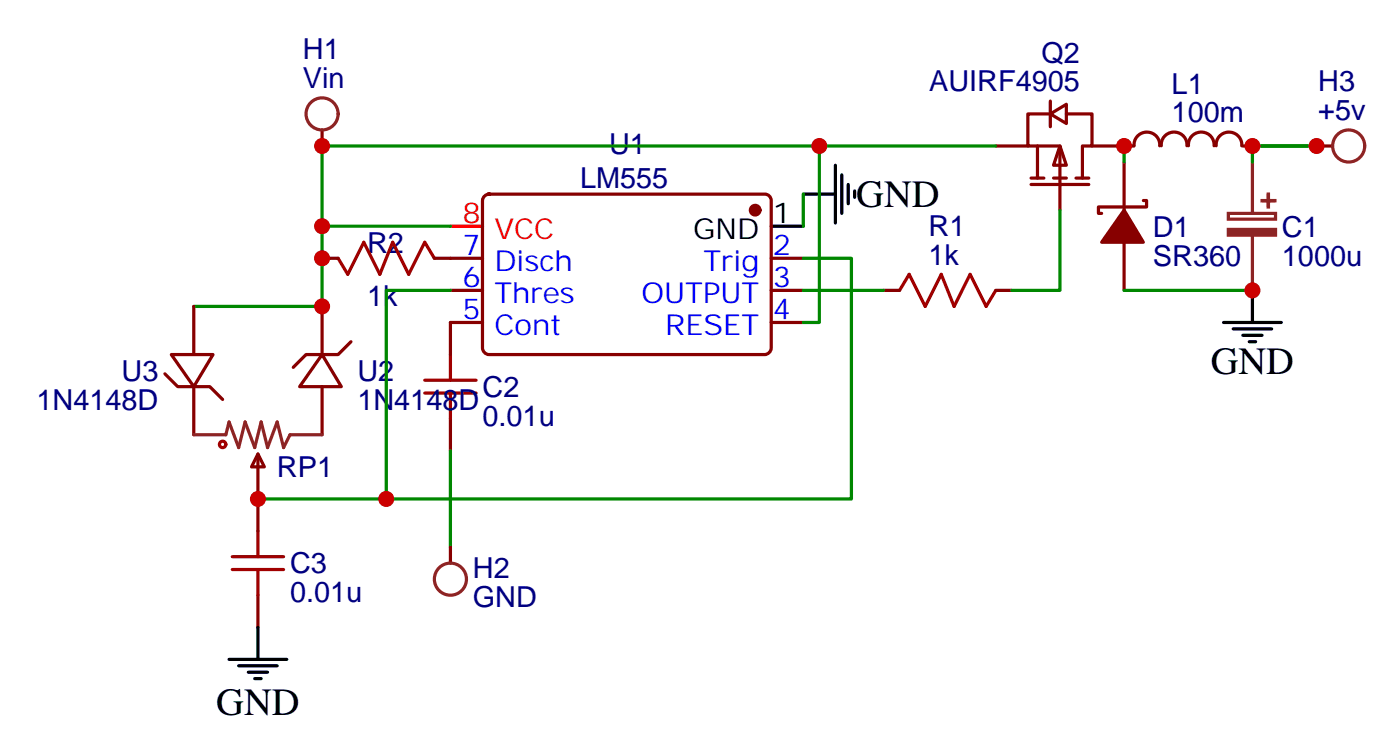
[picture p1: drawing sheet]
<svg xmlns="http://www.w3.org/2000/svg" width="154mm" height="83mm" viewBox="0 0 154 83" stroke-linecap="round" stroke-linejoin="round" font-family="sans-serif">
<path d="M49.5 24.9h3.6" fill="none" stroke="#f00" stroke-width=".35"/>
<path d="M49.5 28.4h3.6M49.5 31.9h3.6M49.5 35.5h3.6M53.3 21.5l.5-.2h30.3a.71 .71 0 0 1 .7 .7v16.3a.76 .76 0 0 1-.7 .7h-30.3a.76 .76 0 0 1-.7-.7v-16.3zM84.8 28.4h3.5M84.8 31.9h3.5M84.8 35.5h3.5" fill="none" stroke="#870000" stroke-width=".35"/>
<path d="M84.8 24.9h3.5" fill="none" stroke="#000" stroke-width=".35"/>
<circle cx="83" cy="23.1" r=".53" fill="#870000" stroke="#870000" stroke-width=".35"/>
<g fill="#fff" stroke="#870000" stroke-width=".35">
<path d="M116.6 16.1l.7 2.1h-1.4z"/>
<path d="M115.5 12.5l1.8-1v2.1z"/>
</g>
<g fill="none" stroke="#870000" stroke-width=".35">
<path d="M35.4 14.3v1.8M109.5 16.1h3.5M113.4 19.6h1.4M114.1 16.1v3.5M115.5 12.5h-2.5v3.6h3.6v7M115.5 11.1v2.8M115.9 19.6h1.4M117.3 12.5h2.8v3.6h-1.1v3.5M118.3 19.6h1.4M120.1 16.1h4.6M123.6 17.8v5.3M124.7 16a1.41 1.41 0 0 1 1.4-1.5 1.41 1.41 0 0 1 1.4 1.5"/>
<path d="M127.7 16a1.41 1.41 0 0 1 1.4-1.5 1.41 1.41 0 0 1 1.4 1.5M130.7 16a1.41 1.41 0 0 1 1.4-1.5 1.41 1.41 0 0 1 1.4 1.5M133.7 16a1.41 1.41 0 0 1 1.4-1.5 1.41 1.41 0 0 1 1.4 1.5M136.7 16.1h1M144.8 16.1h1.7M18.8 39h4.6l-2.1 3.5zM21.3 33.7v5.3M35.4 39l2.1 3.5h-4.6zM35.4 28.4h1.8M35.4 33.7v5.3M38.6 37.6l-1.4 1.4h-3.5l-1.5 1.4M47.8 28.4h1.7"/>
<path d="M49.5 35.5v3.5M97.2 31.9h1.7M109.5 31.9h1.8M113.4 20.3h6.3M123.6 26.6v5.3M125.7 22h.4v.8h-5.3v.7h.3M18.1 41.1l1.4 1.4h3.6l1.4 1.4M21.3 42.5v5.3M28.4 49.9l.7 1.4h-1.4zM28.4 49.9v8.5M35.4 42.5v5.3M49.5 46v3.6"/>
<path d="M28.4 65.4v3.6M49.5 60.1v1.8"/>
</g>
<g fill="none" stroke="#a10000" stroke-width=".35">
<path d="M37.2 28.4l1 1.8 1.8-3.6 1.8 3.6 1.4-3.6 1.7 3.6 1.8-3.6 1.1 1.8M49.5 39v2.8M98.9 31.9l1.1-1.7 1.7 3.5 1.8-3.5 1.4 3.5 1.8-3.5 1.7 3.5 1.1-1.8M28.4 58.4v2.8M46.7 43.2h5.7M46.7 41.8h5.7M49.5 43.2v2.8M25.5 62.6h5.7M25.5 61.2h5.7M28.4 62.6v2.8"/>
<circle cx="24.5" cy="48.9" r=".35"/>
</g>
<path d="M90.1 16.1v19.4h-1.8M109.5 16.1h-74.1v8.8h14.1M123.6 16.1v1.7M144.8 16.1h-7.1v1.7M35.4 24.9v8.8h-14.1M49.5 31.9h-7v23h-14.1M88.3 28.4h5.3v26.5h-51.1M88.3 31.9h8.9M88.3 21.3v3.6M116.6 23.1v8.8h-5.3M123.6 31.9h14.1M49.5 49.6v10.5" fill="none" stroke="#008700" stroke-width=".35"/>
<path d="M123.6 23.1l2.1 3.5h-4.6z" fill="#870000" stroke="#870000" stroke-width=".35"/>
<g fill="none" stroke="#8c2424" stroke-width=".35">
<path d="M137.7 17.8v5.7M135.1 23.5h5.2v.6h-5.2zM137.7 25.9v6M21.3 47.8h3.5l.4-1.4 1 2.8 .8-2.8 1 2.8 .7-2.8 .7 2.8 1.1-2.8 .7 2.8 .7-1.4h3.5"/>
<circle cx="35.4" cy="12.5" r="1.76"/>
<circle cx="148.3" cy="16.1" r="1.76"/>
<circle cx="49.5" cy="63.7" r="1.76"/>
</g>
<g fill="#8c2424" stroke="#8c2424" stroke-width=".35">
<path d="M135.1 25.2h5.2v.7h-5.2z"/>
<path d="M138.8 22l1.4 .1z"/>
<path d="M139.5 21.3v1.5z"/>
</g>
<g fill="none" stroke="#000" stroke-width=".35">
<path d="M91.9 18.2v6.3M92.6 19.2v4.3M88.3 21.3h3.6M93.3 20.3v2.1M94 21v.7M134.5 35.5h6.4M135.6 36.2h4.2M136.7 36.9h2.1M137.4 37.6h.7M137.7 31.9v3.6M25.2 72.5h6.3M26.2 73.2h4.3"/>
<path d="M27.3 73.9h2.1M28 74.6h.7M28.4 69v3.5"/>
</g>
<g fill="#c00">
<circle cx="137.7" cy="31.9" r=".88"/>
<circle cx="123.6" cy="16.1" r=".88"/>
<circle cx="137.7" cy="16.1" r=".88"/>
<circle cx="144.8" cy="16.1" r=".88"/>
<circle cx="35.4" cy="33.7" r=".88"/>
<circle cx="35.4" cy="28.4" r=".88"/>
<circle cx="35.4" cy="24.9" r=".88"/>
<circle cx="28.4" cy="54.9" r=".88"/>
<circle cx="90.1" cy="16.1" r=".88"/>
<circle cx="42.5" cy="54.9" r=".88"/>
<circle cx="35.4" cy="16.1" r=".88"/>
</g>
<g font-size="4.2">
<text x="94.2" y="22.8">GND</text>
<text x="133.1" y="41.1">GND</text>
<text x="23.8" y="78.6">GND</text>
</g>
<g font-size="3.2" fill="#000080">
<text x="33.3" y="9.7">Vin</text>
<text x="33.3" y="6.5">H1</text>
<text x="102.2" y="10.1">AUIRF4905</text>
<text x="114.5" y="6.9">Q2</text>
<text x="128.8" y="10.3">L1</text>
<text x="145" y="10.1">H3</text>
<text x="67" y="16.9">U1</text>
<text x="128.8" y="13.5">100m</text>
<text x="145" y="13.2">+5v</text>
<text x="63.8" y="20.7">LM555</text>
<text x="40.4" y="27.8">R2</text>
<text x="102.1" y="29.1">1k</text>
<text x="102.1" y="25.9">R1</text>
<text x="126.8" y="29.2">SR360</text>
<text x="126.8" y="26">D1</text>
<text x="141" y="29.2">1000u</text>
<text x="141" y="26">C1</text>
<text x="40.4" y="33.7">1k</text>
<text x="13.4" y="41.9">U3</text>
<text x="39.3" y="41.9">U2</text>
<text x="4" y="45.1">1N4148D</text>
<text x="39.3" y="45.1">1N4148D</text>
<text x="53.1" y="46.8">0.01u</text>
<text x="53.1" y="43.6">C2</text>
<text x="30.5" y="52.5">RP1</text>
<text x="31.9" y="63">C3</text>
<text x="52" y="63.6">H2</text>
<text x="31.9" y="66.2">0.01u</text>
<text x="52" y="66.8">GND</text>
</g>
<g font-size="3.2" fill="#f00">
<text x="50.9" y="24.5">8</text>
<text x="54.4" y="26.3">VCC</text>
</g>
<g font-size="3.2" fill="#00f">
<text x="50.9" y="28">7</text>
<text x="54.4" y="29.8">Disch</text>
<text x="77.3" y="29.8">Trig</text>
<text x="85" y="28">2</text>
<text x="50.9" y="31.6">6</text>
<text x="50.9" y="35.1">5</text>
<text x="54.4" y="33.3">Thres</text>
<text x="70.5" y="33.3">OUTPUT</text>
<text x="85" y="35.1">4</text>
<text x="85" y="31.6">3</text>
<text x="54.4" y="36.9">Cont</text>
<text x="73.2" y="36.9">RESET</text>
</g>
<g font-size="3.2">
<text x="76.2" y="26.3">GND</text>
<text x="85" y="24.5">1</text>
</g>
</svg>
